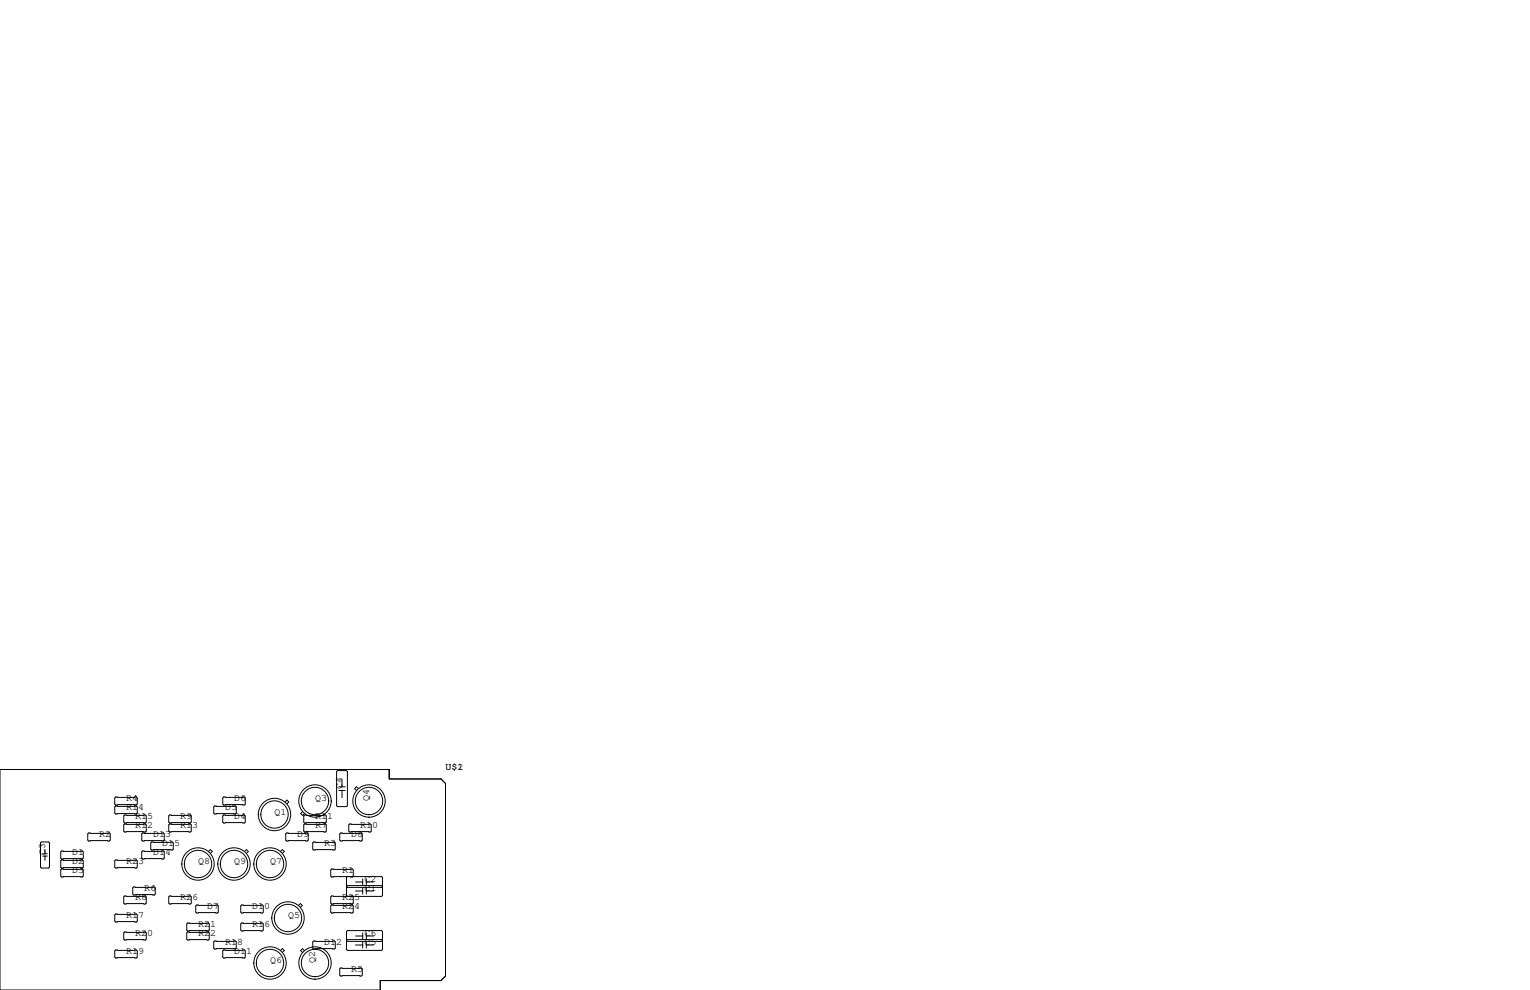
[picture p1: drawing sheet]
<svg xmlns="http://www.w3.org/2000/svg" width="432mm" height="279mm" viewBox="0 0 432 279" stroke-linecap="round" stroke-linejoin="round" font-family="sans-serif">
<g fill="none" stroke="#000" stroke-width=".28">
<path d="M0 217.2h109.9v2.6h14.6l1.2 1.3v54.4l-1.2 1.2h-17.2v2.7h-107.3zM95 217.7l.3-.2h2.5l.2 .2v9.7l-.2 .2h-2.5l-.3-.2zM11.7 237.6h2l.3 .3v6.8l-.3 .3h-2l-.3-.3v-6.8zM12.7 239.8v1.2M25 235.1h5.9l.2 .2v1.8l-.2 .3h-5.9l-.2-.3v-1.8zM32.6 227.5h5.9l.2 .2v1.8l-.2 .2h-5.9l-.2-.2v-1.8zM32.6 224.9h5.9l.2 .3v1.7l-.2 .3h-5.9l-.2-.3v-1.7zM35.2 230h5.8l.3 .3v1.7l-.3 .3h-5.8l-.3-.3v-1.7zM35.2 232.5h5.8l.3 .3v1.8l-.3 .2h-5.8l-.3-.2v-1.8zM40.3 235.1h5.8l.3 .2v1.8l-.3 .3h-5.8l-.3-.3v-1.8zM42.8 237.6h5.8l.3 .3v1.7l-.3 .3h-5.8l-.3-.3v-1.7zM47.9 230h5.8l.3 .3v1.7l-.3 .3h-5.8l-.3-.3v-1.7z"/>
<path d="M47.9 232.5h5.8l.3 .3v1.8l-.3 .2h-5.8l-.3-.2v-1.8zM60.6 227.5h5.8l.3 .2v1.8l-.3 .2h-5.8l-.3-.2v-1.8zM63.1 224.9h5.9l.2 .3v1.7l-.2 .3h-5.9l-.2-.3v-1.7zM63.1 230h5.9l.2 .3v1.7l-.2 .3h-5.9l-.2-.3v-1.7zM80.4 226.3l.6-.5 .5 .5-.5 .6M80.9 235.1h5.8l.3 .2v1.8l-.3 .3h-5.8l-.3-.3v-1.8zM85.4 229.1l-.5 .5 .5 .5 .5-.5M86 230h5.8l.3 .3v1.7l-.3 .3h-5.8l-.3-.3v-1.7zM86 232.5h5.8l.3 .3v1.8l-.3 .2h-5.8l-.3-.2v-1.8zM88.5 237.6h5.9l.2 .3v1.7l-.2 .3h-5.9l-.2-.3v-1.7zM95.6 222.1h1.8M95.6 223.1h1.8"/>
<path d="M96.1 235.1h5.9l.2 .2v1.8l-.2 .3h-5.9l-.2-.3v-1.8zM96.5 220v2.1M96.5 223.1v2M98.7 232.5h5.8l.3 .3v1.8l-.3 .2h-5.8l-.3-.2v-1.8zM101.1 222.6l-.5-.6-.5 .6 .5 .5M12.1 241.6h1.2M12.1 241h1.2M12.7 241.6v1.2M17.4 245.2h5.8l.3 .3v1.8l-.3 .2h-5.8l-.3-.2v-1.8zM17.4 242.7h5.8l.3 .3v1.7l-.3 .3h-5.8l-.3-.3v-1.7zM17.4 240.2h5.8l.3 .2v1.8l-.3 .2h-5.8l-.3-.2v-1.8zM32.6 242.7h5.9l.2 .3v1.7l-.2 .3h-5.9l-.2-.3v-1.7z"/>
<path d="M32.6 257.9h5.9l.2 .3v1.8l-.2 .2h-5.9l-.2-.2v-1.8zM35.2 252.9h5.8l.3 .2v1.8l-.3 .2h-5.8l-.3-.2v-1.8zM37.5 250.6l.2-.3h5.9l.2 .3v1.7l-.2 .3h-5.9l-.2-.3zM40.3 240.2h5.8l.3 .2v1.8l-.3 .2h-5.8l-.3-.2v-1.8zM47.6 253.1l.3-.2h5.8l.3 .2v1.8l-.3 .2h-5.8l-.3-.2zM55.2 255.7l.3-.3h5.8l.3 .3v1.7l-.3 .3h-5.8l-.3-.3zM58.9 240.3l.5-.5 .5 .5-.5 .5M67.9 255.7l.3-.3h5.8l.3 .3v1.7l-.3 .3h-5.8l-.3-.3zM69 240.3l.5-.5 .6 .5-.6 .5M79.2 240.3l.5-.5 .5 .5-.5 .5M84.3 255.5l.5-.5 .5 .5-.5 .6M93.3 255.7l.3-.3h5.8l.3 .3v1.7l-.3 .3h-5.8l-.3-.3z"/>
<path d="M97.8 250.2l.2-.3h9.7l.3 .3-.3 .2h-9.7zM98 247.4l-.2 .2v5.1l.2 .3M98.9 247.4l.5 .1 .3-.2v-1.8l-.3-.3h-5.8l-.3 .3v1.8l.3 .2 14.1-.1 .3 .2v5.1l-.3 .3-14.1-.1-.3 .2v1.8l.3 .2h5.8l.3-.2v-1.8l-.3-.2-.5 .1M100.3 251.5h2.1M100.3 248.9h2.1M102.4 248v1.8M102.4 250.6v1.7M103.4 251.5h2M103.4 248v1.8M103.4 250.6v1.7M103.4 248.9h2M32.6 268.1h5.9l.2 .3v1.7l-.2 .3h-5.9l-.2-.3v-1.7z"/>
<path d="M35.2 263h5.8l.3 .3v1.7l-.3 .3h-5.8l-.3-.3v-1.7zM52.7 263.3l.3-.3h5.8l.3 .3v1.7l-.3 .3h-5.8l-.3-.3zM52.7 260.7l.3-.2h5.8l.3 .2v1.8l-.3 .3h-5.8l-.3-.3zM60.3 265.8l.3-.2h5.8l.3 .2v1.8l-.3 .2h-5.8l-.3-.2zM62.9 268.4l.2-.3h5.9l.2 .3v1.7l-.2 .3h-5.9l-.2-.3zM67.9 260.7l.3-.2h5.8l.3 .2v1.8l-.3 .3h-5.8l-.3-.3zM79.2 268.2l.5-.5 .5 .5-.5 .6M85.9 268.3l-.5-.6-.6 .6 .6 .5M88.3 265.8l.2-.2h5.9l.2 .2v1.8l-.2 .2h-5.9l-.2-.2zM95.9 273.4l.2-.2h5.9l.2 .2v1.8l-.2 .3h-5.9l-.2-.3zM97.8 262.9l.2-.3h9.7l.3 .3v5.1l-.3 .2h-9.7l-.2-.2zM97.8 265.4l.2-.2h9.7l.3 .2-.3 .3h-9.7z"/>
<path d="M100.3 266.7h2.1M100.3 264.2h2.1M102.4 263.3v1.7M102.4 265.8v1.8M103.4 263.3v1.7M103.4 265.8v1.8M103.4 266.7h2M103.4 264.2h2"/>
<circle cx="77.5" cy="229.9" r="4.6"/>
<circle cx="77.5" cy="229.9" r="3.9"/>
<circle cx="88.9" cy="226.1" r="3.9"/>
<circle cx="88.9" cy="226.1" r="4.6"/>
<circle cx="104.1" cy="226.1" r="4.6"/>
<circle cx="104.1" cy="226.1" r="3.9"/>
<circle cx="55.9" cy="243.8" r="3.9"/>
<circle cx="55.9" cy="243.8" r="4.6"/>
<circle cx="66" cy="243.8" r="3.9"/>
<circle cx="66" cy="243.8" r="4.6"/>
<circle cx="76.2" cy="243.8" r="3.9"/>
<circle cx="76.2" cy="243.8" r="4.6"/>
<circle cx="81.3" cy="259.1" r="3.9"/>
<circle cx="81.3" cy="259.1" r="4.6"/>
<circle cx="76.2" cy="271.8" r="3.9"/>
<circle cx="76.2" cy="271.8" r="4.6"/>
<circle cx="88.9" cy="271.8" r="4.6"/>
<circle cx="88.9" cy="271.8" r="3.9"/>
</g>
<g font-size="2.8">
<text x="125.7" y="217.2">U$1</text>
<text x="129.1" y="217.2">2</text>
<text x="35.6" y="226.1">R4</text>
<text x="66" y="226.1">D6</text>
<text x="88.9" y="226.1">Q3</text>
<text x="96.5" y="222.6" transform="rotate(-90 96.5 222.6)">C4</text>
<text x="104.1" y="226.1" transform="rotate(-90 104.1 226.1)">Q4</text>
<text x="35.6" y="228.6">R14</text>
<text x="38.1" y="233.7">R12</text>
<text x="38.1" y="231.1">R15</text>
<text x="50.8" y="231.1">R9</text>
<text x="50.8" y="233.7">R13</text>
<text x="63.5" y="228.6">D5</text>
<text x="66" y="231.1">D4</text>
<text x="77.5" y="229.9">Q1</text>
<text x="88.9" y="233.7">R7</text>
<text x="88.9" y="231.1">R11</text>
<text x="101.6" y="233.7">R10</text>
<text x="27.9" y="236.2">R2</text>
<text x="43.2" y="236.2">D13</text>
<text x="45.7" y="238.8">D15</text>
<text x="83.8" y="236.2">D9</text>
<text x="91.4" y="238.8">R3</text>
<text x="99.1" y="236.2">D8</text>
<text x="12.7" y="241.3" transform="rotate(-90 12.7 241.3)">C3</text>
<text x="20.3" y="241.3">D1</text>
<text x="20.3" y="243.8">D2</text>
<text x="35.6" y="243.8">R23</text>
<text x="43.2" y="241.3">D14</text>
<text x="55.9" y="243.8">Q8</text>
<text x="66" y="243.8">Q9</text>
<text x="76.2" y="243.8">Q7</text>
<text x="20.3" y="246.4">D3</text>
<text x="40.6" y="251.5">R6</text>
<text x="96.5" y="246.4">R1</text>
<text x="102.9" y="251.5">C1</text>
<text x="102.9" y="248.9">C2</text>
<text x="38.1" y="254">R8</text>
<text x="50.8" y="254">R26</text>
<text x="58.4" y="256.5">D7</text>
<text x="71.1" y="256.5">D10</text>
<text x="96.5" y="256.5">R24</text>
<text x="96.5" y="254">R25</text>
<text x="35.6" y="259.1">R17</text>
<text x="55.9" y="261.6">R21</text>
<text x="71.1" y="261.6">R16</text>
<text x="81.3" y="259.1">Q5</text>
<text x="35.6" y="269.2">R19</text>
<text x="38.1" y="264.2">R20</text>
<text x="55.9" y="264.2">R22</text>
<text x="63.5" y="266.7">R18</text>
<text x="66" y="269.2">D11</text>
<text x="91.4" y="266.7">D12</text>
<text x="102.9" y="266.7">C5</text>
<text x="102.9" y="264.2">C6</text>
<text x="76.2" y="271.8">Q6</text>
<text x="88.9" y="271.8" transform="rotate(-90 88.9 271.8)">Q2</text>
<text x="99.1" y="274.3">R5</text>
</g>
</svg>
